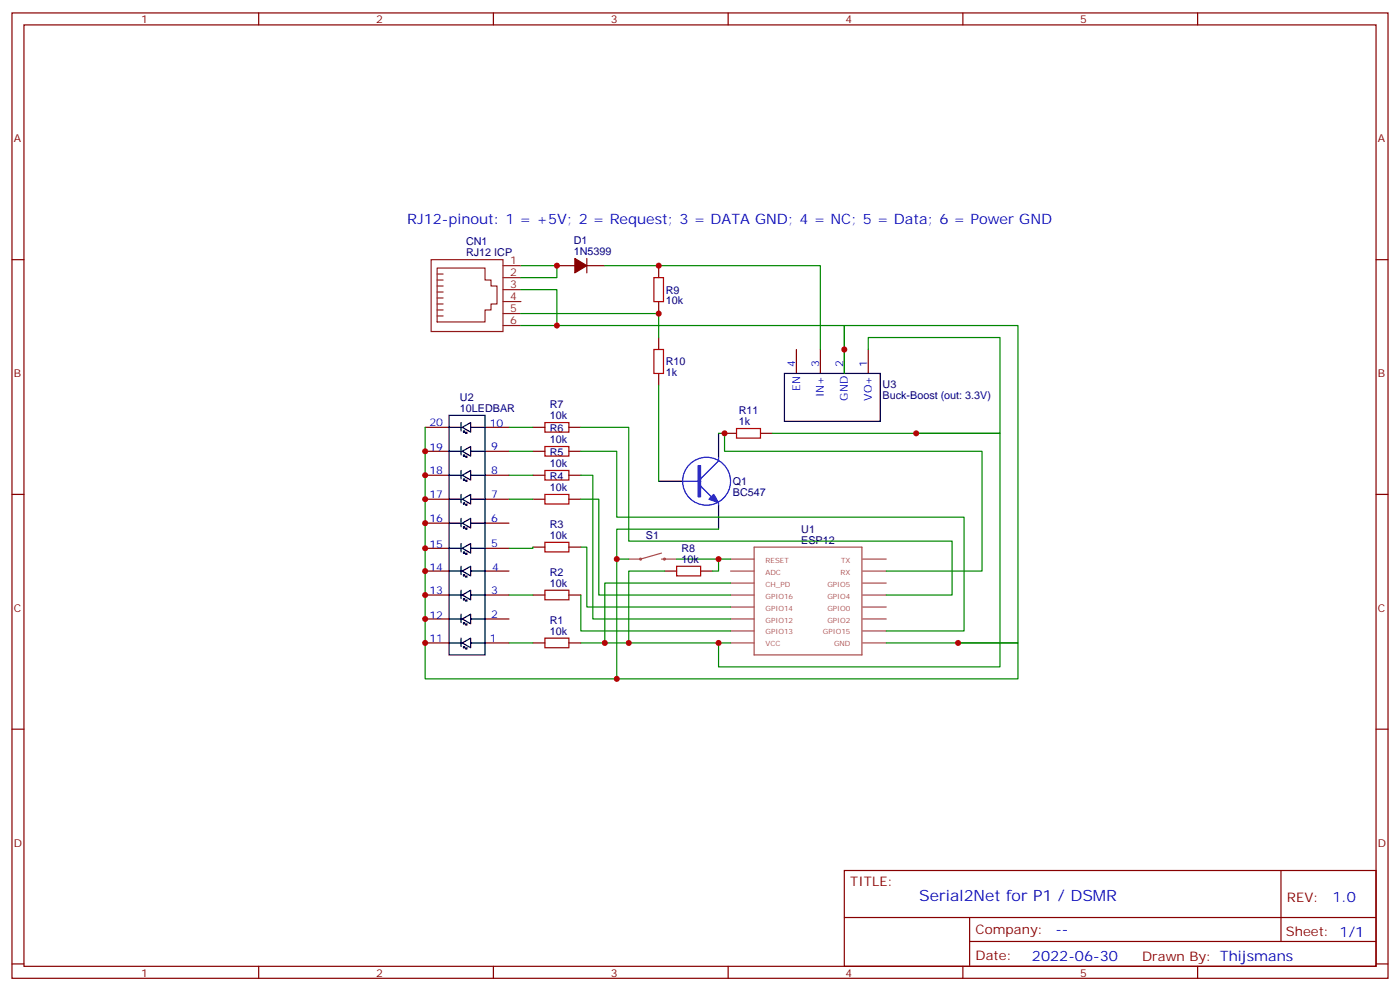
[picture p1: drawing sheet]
<svg xmlns="http://www.w3.org/2000/svg" width="412mm" height="292mm" viewBox="0 0 412 292" stroke-linecap="round" stroke-linejoin="round" font-family="sans-serif">
<g fill="none" stroke="#870000" stroke-width=".35">
<path d="M3.5 3.8h405.4v284.3h-405.4zM7.1 7.3h398.2v277.3h-398.2zM76.2 3.8v3.5M145.3 3.8v3.5M214.5 3.8v3.5M283.6 3.8v3.5M352.8 3.8v3.5M3.5 76.5h3.6M164 78.2h5.3M172.9 76.1v4.3M172.9 78.2h5.3M194 78.2v3.6"/>
<path d="M405.3 76.5h3.6M194 88.8v3.6M194 99.4v3.5M194 110v3.5M234.6 102.9v7.1M241.7 102.9v7.1M248.7 102.9v7.1M255.8 102.9v7.1M125.2 140h7.1M125.2 132.9h7.1M125.2 125.9h7.1M142.9 140h7"/>
<path d="M142.9 132.9h7M142.9 125.9h7M157 140h3.5M157 132.9h3.5M157 125.9h3.5M167.6 140h3.5M167.6 132.9h3.5M167.6 125.9h3.5M213.4 127.6h3.6M224 127.6h3.5M3.5 145.6h3.6M125.2 154.1h7.1"/>
<path d="M125.2 147h7.1M142.9 154.1h7M142.9 147h7M157 147h3.5M167.6 147h3.5M405.3 145.6h3.6M125.2 175.3h7.1M125.2 168.2h7.1M125.2 161.5h7.1M142.9 175.3h7M142.9 168.2h7M142.9 161.5h7"/>
<path d="M157 175.3h3.5M157 161.1h3.5M167.6 175.3h3.5M167.6 161.1h3.5M195.8 168.2h3.5M206.4 168.2h3.5M125.2 189.4h7.1M125.2 182.3h7.1M142.9 189.4h7M142.9 182.3h7M157 189.4h3.5M167.6 189.4h3.5"/>
<path d="M3.5 214.8h3.6M405.3 214.8h3.6M248.7 256.4h156.6v28.2h-156.6zM377.3 256.4v20.9M248.7 270.2h156.5M285.6 277.3h119.6M285.6 270.2v14.2M3.5 283.9h3.6M76.2 284.6v3.5M145.3 284.6v3.5M214.5 284.6v3.5M283.6 284.6v3.5"/>
<path d="M352.8 284.6v3.5M405.3 283.9h3.6"/>
</g>
<g fill="none" stroke="#a64a4a" stroke-width=".35">
<path d="M194.9 162.9l-6.2 1.8h-3.5M194.9 164.7h.8M195.8 164.7h3.5M215.2 164.7h6.9M215.2 168.2h6.9M215.2 171.7h6.9M215.2 175.3h6.9M215.2 178.8h6.9M222.1 161.1h31.8v31.8h-31.8zM254.1 164.7h7M254.1 168.2h7M254.1 171.7h7"/>
<path d="M254.1 175.3h7M254.1 178.8h7M215.2 182.3h6.9M215.2 185.8h6.9M215.2 189.4h6.9M254.1 182.3h7M254.1 185.8h7M254.1 189.4h7"/>
</g>
<g fill="none" stroke="#000" stroke-width=".35">
<path d="M231.1 110h28.2v14.1h-28.2zM132.3 122.3h10.6v70.6h-10.6zM132.3 140h3.5M132.3 132.9h3.5M132.3 125.9h3.5M135.8 138.6v2.4M135.8 131.5v2.5M135.8 124.5v2.4M136.9 134l-.4 .3h.4l-.4-.3v.3M136.9 126.9l-.4 .4h.4l-.4-.4v.4M137.2 134.3v.4h.4M137.2 127.3v.3h.4"/>
<path d="M137.6 134.3l-.4 .4M137.6 127.3l-.4 .3M138.6 140v-1.4l-2.4 1.4 2.4 1.4v-1.4h4.3M138.6 132.9v-1.4l-2.4 1.4 2.4 1.4v-1.4h4.3M138.6 125.9v-1.4l-2.4 1.4 2.4 1.4v-1.4h4.3M211.7 127.6v7.1M132.3 154.1h3.5M132.3 147h3.5M135.8 152.7v2.5M135.8 145.6v2.5M136.9 155.2l-.4 .3h.4l-.4-.3v.3M136.9 148.1l-.4 .3h.4l-.4-.3v.3"/>
<path d="M136.9 141l-.4 .4h.4l-.4-.4v.4M137.2 155.5v.4h.4M137.2 148.4v.4h.4M137.2 141.4v.3h.4M137.6 155.5l-.4 .4M137.6 148.4l-.4 .4M137.6 141.4l-.4 .3M138.6 154.1v-1.4l-2.4 1.4 2.4 1.4v-1.4h4.3M138.6 147v-1.4l-2.4 1.4 2.4 1.4v-1.4h4.3M194 141.7h7.1M211.7 148.8v7.1M132.3 175.3h3.5"/>
<path d="M132.3 168.2h3.5M132.3 161.5h3.5M135.8 173.8v2.5M135.8 166.8v2.5M135.8 160.1v2.5M136.9 176.3l-.4 .4h.4l-.4-.4v.4M136.9 169.3l-.4 .3h.4l-.4-.3v.3M136.9 162.6l-.4 .3h.4l-.4-.3v.3M137.2 176.7v.3h.4M137.2 169.6v.4h.4M137.2 162.9v.4h.4M137.6 176.7l-.4 .3"/>
<path d="M137.6 169.6l-.4 .4M137.6 162.9l-.4 .4M138.6 175.3v-1.5l-2.4 1.5 2.4 1.4v-1.4h4.3M138.6 168.2v-1.4l-2.4 1.4 2.4 1.4v-1.4h4.3M138.6 161.5v-1.4l-2.4 1.4 2.4 1.4v-1.4h4.3M132.3 189.4h3.5M132.3 182.3h3.5M135.8 188v2.4M135.8 180.9v2.5M136.9 190.4l-.4 .4h.4l-.4-.4v.4M136.9 183.4l-.4 .3h.4l-.4-.3v.3M137.2 190.8v.3h.4"/>
<path d="M137.2 183.7v.4h.4M137.6 190.8l-.4 .3M137.6 183.7l-.4 .4M138.6 189.4v-1.4l-2.4 1.4 2.4 1.4v-1.4h4.3M138.6 182.3v-1.4l-2.4 1.4 2.4 1.4v-1.4h4.3"/>
</g>
<path d="M192.6 81.8h2.8v7h-2.8zM192.6 102.9h2.8v7.1h-2.8zM160.5 138.6h7.1v2.8h-7.1zM160.5 131.5h7.1v2.8h-7.1zM160.5 124.5h7.1v2.8h-7.1zM217 126.2h7v2.8h-7zM160.5 145.6h7.1v2.8h-7.1zM160.5 159.7h7.1v2.9h-7.1zM160.5 173.8h7.1v2.9h-7.1zM199.3 166.8h7.1v2.8h-7.1zM160.5 188h7.1v2.8h-7.1z" fill="none" stroke="#a10000" stroke-width=".35"/>
<g fill="none" stroke="#008700" stroke-width=".35">
<path d="M153.5 78.2h10.5v3.6h-10.5M178.2 78.2h63.5v24.7M153.5 95.9h95.2v7M153.5 92.4h40.5v7M153.5 85.3h10.5v10.6M194 113.5v28.2M248.7 110v-14.1h51.2v93.5h-17.7M255.8 102.9v-3.5h38.8v28.2h-67.1M125.2 125.9v74.1h174.7v-10.6h-38.8M149.9 125.9h7.1M149.9 132.9h7.1M149.9 140h7.1"/>
<path d="M171.1 140h3.5v42.3h40.6M171.1 132.9h10.6v19.4h102.3v33.5h-22.9M171.1 125.9h14.1v33.5h95.3v15.9h-19.4M211.7 127.6h1.7v5.3h75.9v35.3h-28.2M269.9 127.6h24.7v68.8h-82.9v-7M149.9 147h7.1M171.1 147h5.3v28.3h38.8M211.7 155.9h-30v8.8M149.9 175.3h7.1M157 161.1v.4h-7.1M171.1 175.3v10.5h44.1M171.1 161.1h1.8v17.7h42.3"/>
<path d="M185.2 164.7h-3.5v35.3M195.8 168.2h-10.6v21.2M199.3 164.7h15.9M211.7 164.7v3.5h-1.8M215.2 171.7h-37v17.7M149.9 189.4h7.1M171.1 189.4h44.1"/>
</g>
<path d="M188.9 164.7l-.2-.2-.2 .2 .3 .1M195.9 164.7l-.2-.2-.1 .2 .3 .1" fill="none" stroke="#a64a4a" stroke-width=".56"/>
<g fill="none" stroke="#8c2424" stroke-width=".35">
<path d="M127 76.5h21.2v21.1h-21.2zM128.8 79h14.1v3.5h1.7v1.7h1.8v5.3h-1.8v1.8h-1.7v3.5h-14.1zM148.2 78.2h5.3M128.8 93.1h1.7M128.8 91.3h1.7M128.8 89.5h1.7M128.8 87.8h1.7M128.8 86h1.7M128.8 84.2h1.7M128.8 82.5h1.7M128.8 80.7h1.7M148.2 95.9h5.3"/>
<path d="M148.2 92.4h5.3M148.2 88.8h5.3M148.2 85.3h5.3M148.2 81.8h5.3"/>
</g>
<path d="M169.3 76.1l3.6 2.1-3.6 2.2z" fill="#870000" stroke="#870000" stroke-width=".35"/>
<path d="M211.7 134.7v1l-5.3 5.3M201.1 141.7h5.3M206.4 143.2l3.1 3.1M211.7 148.1v.7M215.2 141.7a7.1 7.1 0 0 0-10.2-6.3 7.1 7.1 0 0 0-1.1 12 7.1 7.1 0 0 0 11.2-4.5l.1-1" fill="none" stroke="#00f" stroke-width=".35"/>
<g fill="#00f" stroke="#00f" stroke-width=".35">
<path d="M205.7 137.2h.7v9.1h-.7z"/>
<path d="M208.8 147l1.5-1.4 1.4 2.5z"/>
</g>
<g fill="#c00">
<circle cx="178.2" cy="189.4" r=".88"/>
<circle cx="125.2" cy="189.4" r=".88"/>
<circle cx="125.2" cy="182.3" r=".88"/>
<circle cx="125.2" cy="175.3" r=".88"/>
<circle cx="125.2" cy="168.2" r=".88"/>
<circle cx="125.2" cy="161.5" r=".88"/>
<circle cx="125.2" cy="154.1" r=".88"/>
<circle cx="125.2" cy="147" r=".88"/>
<circle cx="125.2" cy="140" r=".88"/>
<circle cx="125.2" cy="132.9" r=".88"/>
<circle cx="181.7" cy="200" r=".88"/>
<circle cx="211.7" cy="164.7" r=".88"/>
<circle cx="185.2" cy="189.4" r=".88"/>
<circle cx="248.7" cy="102.9" r=".88"/>
<circle cx="194" cy="78.2" r=".88"/>
<circle cx="194" cy="92.4" r=".88"/>
<circle cx="211.7" cy="189.4" r=".88"/>
<circle cx="269.9" cy="127.6" r=".88"/>
<circle cx="181.7" cy="164.7" r=".88"/>
<circle cx="213.4" cy="127.6" r=".88"/>
<circle cx="282.2" cy="189.4" r=".88"/>
<circle cx="164" cy="78.2" r=".88"/>
<circle cx="164" cy="95.9" r=".88"/>
</g>
<text font-size="4.6" fill="#00f" x="270.8" y="265.4">Serial2Net for P1 / DSMR</text>
<g font-size="4.2" fill="#00f">
<text x="119.9" y="65.9">RJ12-pinout: 1 = +5V; 2 = Request; 3 = DATA GND; 4 = NC; 5 = Data; 6 = Power GND</text>
<text x="392.5" y="265.7">1.0</text>
<text x="310.9" y="275.2">--</text>
<text x="304" y="283">2022-06-30</text>
</g>
<g font-size="3.9" fill="#800">
<text x="250.5" y="261">TITLE:</text>
<text x="379.1" y="265.7">REV:</text>
<text x="287.4" y="275.2">Company:</text>
<text x="378.7" y="275.8">Sheet: 1/1</text>
<text x="287.4" y="282.9">Date:</text>
<text x="336.4" y="282.9">Drawn By: Thijsmans</text>
</g>
<g font-size="3.2" fill="#800">
<text x="41.6" y="6.8">1</text>
<text x="110.8" y="6.8">2</text>
<text x="179.9" y="6.8">3</text>
<text x="249.1" y="6.8">4</text>
<text x="318.2" y="6.8">5</text>
<text x="4.1" y="41.9">A</text>
<text x="405.9" y="41.9">A</text>
<text x="4.1" y="111.1">B</text>
<text x="405.9" y="111.1">B</text>
<text x="4.1" y="180.2">C</text>
<text x="405.9" y="180.2">C</text>
<text x="4.1" y="249.3">D</text>
<text x="405.9" y="249.3">D</text>
<text x="41.6" y="287.6">1</text>
<text x="110.8" y="287.6">2</text>
<text x="179.9" y="287.6">3</text>
<text x="249.1" y="287.6">4</text>
<text x="318.2" y="287.6">5</text>
</g>
<g font-size="3.2" fill="#000080">
<text x="169" y="72">D1</text>
<text x="137.3" y="75.4">RJ12 ICP</text>
<text x="137.3" y="72.2">CN1</text>
<text x="169" y="75.1">1N5399</text>
<text x="196.1" y="89.6">10k</text>
<text x="196.1" y="86.4">R9</text>
<text x="196.1" y="107.6">R10</text>
<text x="196.1" y="110.8">1k</text>
<text x="135.5" y="118.1">U2</text>
<text x="260" y="117.5">Buck-Boost (out: 3.3V)</text>
<text x="260" y="114.3">U3</text>
<text x="135.5" y="121.3">10LEDBAR</text>
<text x="161.9" y="123.4">10k</text>
<text x="161.9" y="120.3">R7</text>
<text x="217.6" y="125.2">1k</text>
<text x="217.6" y="122">R11</text>
<text x="161.9" y="130.5">10k</text>
<text x="161.9" y="127.3">R6</text>
<text x="161.9" y="137.5">10k</text>
<text x="161.9" y="134.4">R5</text>
<text x="161.9" y="141.4">R4</text>
<text x="215.9" y="142.9">Q1</text>
<text x="161.9" y="144.6">10k</text>
<text x="215.9" y="146.1">BC547</text>
<text x="161.9" y="155.6">R3</text>
<text x="161.9" y="158.7">10k</text>
<text x="190.3" y="158.7">S1</text>
<text x="236" y="160.1">ESP12</text>
<text x="236" y="156.9">U1</text>
<text x="200.7" y="165.7">10k</text>
<text x="200.7" y="162.6">R8</text>
<text x="161.9" y="172.8">10k</text>
<text x="161.9" y="169.7">R2</text>
<text x="161.9" y="183.8">R1</text>
<text x="161.9" y="186.9">10k</text>
</g>
<g font-size="3.2" fill="#8d2323">
<text x="150.3" y="77.9">1</text>
<text x="150.3" y="81.4">2</text>
<text x="150.3" y="88.5">4</text>
<text x="150.3" y="84.9">3</text>
<text x="150.3" y="95.5">6</text>
<text x="150.3" y="92">5</text>
</g>
<g font-size="3.2" fill="#00f">
<text x="234.2" y="108.2" transform="rotate(-90 234.2 108.2)">4</text>
<text x="241.3" y="108.2" transform="rotate(-90 241.3 108.2)">3</text>
<text x="248.4" y="108.2" transform="rotate(-90 248.4 108.2)">2</text>
<text x="255.4" y="108.2" transform="rotate(-90 255.4 108.2)">1</text>
<text x="235.7" y="115.1" transform="rotate(-90 235.7 115.1)">EN</text>
<text x="242.7" y="117" transform="rotate(-90 242.7 117)">IN+</text>
<text x="249.8" y="118" transform="rotate(-90 249.8 118)">GND</text>
<text x="256.8" y="118" transform="rotate(-90 256.8 118)">VO+</text>
<text x="126.5" y="125.5">20</text>
<text x="144.3" y="125.9">10</text>
<text x="126.5" y="132.9">19</text>
<text x="144.6" y="132.6">9</text>
<text x="126.5" y="139.6">18</text>
<text x="144.6" y="139.6">8</text>
<text x="126.5" y="146.7">17</text>
<text x="144.6" y="146.7">7</text>
<text x="126.5" y="153.7">16</text>
<text x="144.6" y="153.7">6</text>
<text x="126.5" y="161.5">15</text>
<text x="144.6" y="161.1">5</text>
<text x="126.5" y="168.2">14</text>
<text x="145" y="168.2">4</text>
<text x="126.5" y="174.9">13</text>
<text x="144.6" y="174.9">3</text>
<text x="126.5" y="182.3">12</text>
<text x="144.6" y="182">2</text>
<text x="126.5" y="189">11</text>
<text x="144.3" y="189">1</text>
</g>
<g font-size="2.1" fill="#a54b4b">
<text x="225.5" y="165.7">RESET</text>
<text x="247.8" y="165.7">TX</text>
<text x="225.5" y="169.2">ADC</text>
<text x="225.5" y="172.8">CH_PD</text>
<text x="243.7" y="172.8">GPIO5</text>
<text x="247.6" y="169.2">RX</text>
<text x="225.5" y="176.3">GPIO16</text>
<text x="225.5" y="179.8">GPIO14</text>
<text x="243.7" y="179.8">GPIO0</text>
<text x="243.7" y="176.3">GPIO4</text>
<text x="225.5" y="183.4">GPIO12</text>
<text x="243.7" y="183.4">GPIO2</text>
<text x="225.5" y="186.9">GPIO13</text>
<text x="225.5" y="190.4">VCC</text>
<text x="242.4" y="186.9">GPIO15</text>
<text x="245.7" y="190.4">GND</text>
</g>
</svg>
